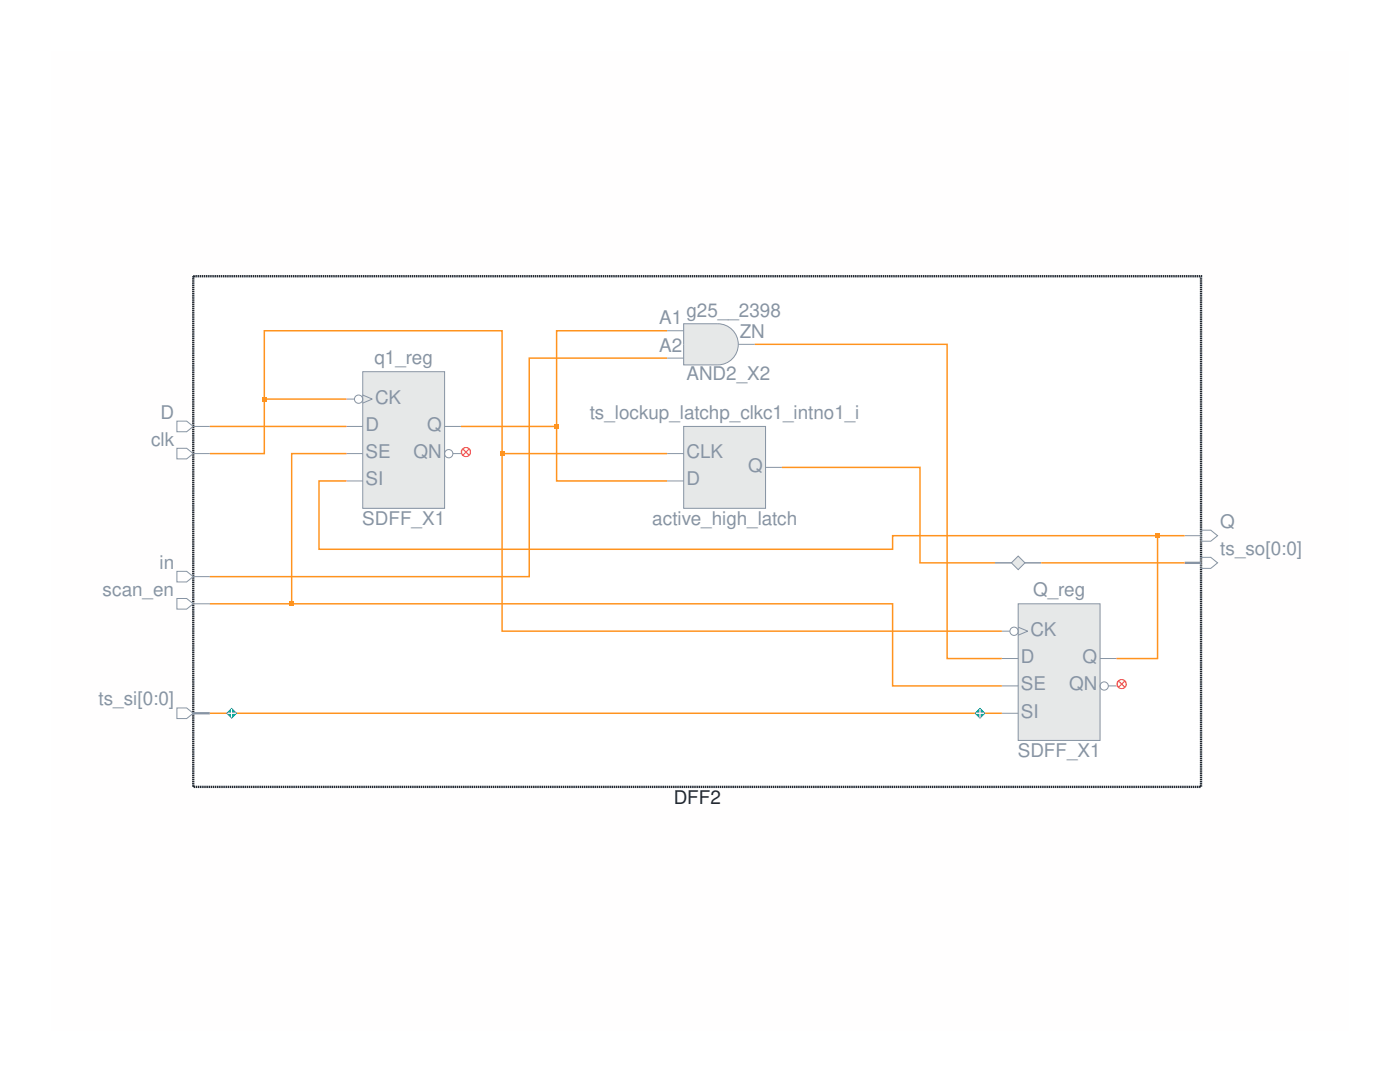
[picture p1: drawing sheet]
<svg xmlns="http://www.w3.org/2000/svg" width="279mm" height="216mm" viewBox="0 0 279 216" stroke-linecap="round" stroke-linejoin="round" font-family="sans-serif">
<path d="M10.2 10.2h259v195.5h-259z" fill="#fffefe"/>
<path d="M38.6 55.1h201.1v101.9h-201.1z" fill-rule="evenodd" fill="#fff"/>
<path d="M38.6 55.1h201.1v101.9h-201.1z" fill="none" stroke="#222830" stroke-width=".47" stroke-dasharray=".3 .1" stroke-linecap="butt"/>
<path d="M35.3 84h2l1.3 1.1-1.3 1h-2zM35.3 89.5h2l1.3 1-1.3 1.1h-2zM38.6 85.1h3.3M38.6 90.5h3.3M35.3 114h2l1.3 1.1-1.3 1h-2zM35.3 119.4h2l1.3 1.1-1.3 1h-2zM38.6 115.1h3.3M236.4 106.9h3.3M239.7 105.8h1.9l1.4 1.1-1.4 1.1h-1.9zM239.7 111.2h1.9l1.4 1.1-1.4 1.1h-1.9zM38.6 120.5h3.3M35.3 141.3h2l1.3 1-1.3 1.1h-2z" fill="none" stroke="#8794a4" stroke-width=".2"/>
<path d="M236.4 112.3h3.3M38.6 142.3h3.3" fill="none" stroke="#8794a4" stroke-width=".47"/>
<path d="M136.4 85.1h16.4v16.3h-16.4z" fill-rule="evenodd" fill="#e6e8e8"/>
<path d="M136.4 85.1h16.4v16.3h-16.4z" fill="none" stroke="#8794a3" stroke-width=".2"/>
<path d="M133.1 90.5h3.3M133.1 96h3.3M152.8 93.3h3.2" fill="none" stroke="#8794a4" stroke-width=".2"/>
<path d="M203.2 111l1.4 1.3-1.4 1.4-1.4-1.4z" fill-rule="evenodd" fill="#e6e8e8"/>
<path d="M198.6 112.3h3.2M203.2 111l1.4 1.3-1.4 1.4-1.4-1.4zM204.6 112.3h3.2" fill="none" stroke="#8794a3" stroke-width=".2"/>
<path d="M198.6 112.3h3.2M204.6 112.3h3.2" fill="none" stroke="#8794a4" stroke-width=".2"/>
<path d="M72.4 74.2h16.3v27.2h-16.3z" fill-rule="evenodd" fill="#e6e8e8"/>
<path d="M72.4 74.2h16.3v27.2h-16.3zM72.4 78.8l1.9 .8-1.9 .8" fill="none" stroke="#8794a3" stroke-width=".2"/>
<g fill="none" stroke="#8794a4" stroke-width=".2">
<path d="M69.1 79.6h1.6M69.1 85.1h3.3M69.1 90.5h3.3M69.1 96h3.3M88.7 85.1h3.3M90.4 90.5h1.6"/>
<circle cx="71.6" cy="79.7" r=".83"/>
<circle cx="89.6" cy="90.5" r=".83"/>
</g>
<path d="M136.4 64.6h6.9a4.1 4.1 0 0 1 4.1 4.1 4.1 4.1 0 0 1-4.1 4.1h-6.9z" fill-rule="evenodd" fill="#e6e8e8"/>
<path d="M136.4 64.6h6.9a4.1 4.1 0 0 1 4 4.1 4.1 4.1 0 0 1-4 4.1h-6.9z" fill="none" stroke="#8794a3" stroke-width=".2"/>
<path d="M133.1 66h3.3M133.1 71.5h3.3M147.4 68.7h3.2" fill="none" stroke="#8794a4" stroke-width=".2"/>
<path d="M203.2 120.5h16.3v27.2h-16.3z" fill-rule="evenodd" fill="#e6e8e8"/>
<path d="M203.2 120.5h16.3v27.2h-16.3zM203.2 125.1l1.9 .8-1.9 .8" fill="none" stroke="#8794a3" stroke-width=".2"/>
<g fill="none" stroke="#8794a4" stroke-width=".2">
<path d="M199.9 125.9h1.6M199.9 131.4h3.3M199.9 136.9h3.3M219.5 131.4h3.3M221.2 136.9h1.6M199.9 142.3h3.3"/>
<circle cx="202.4" cy="126" r=".83"/>
<circle cx="220.4" cy="136.9" r=".83"/>
</g>
<path d="M133.1 66h-22v30h22M92 85.1h19.1" fill="none" stroke="#ff931e" stroke-width=".3"/>
<path d="M110.7 84.7h.8v.8h-.8z" fill="#ff931e"/>
<path d="M133.1 71.5h-27.5v43.6h-63.7M41.9 85.1h27.2M69.1 90.5h-10.9v30h119.9v16.4h21.8M41.9 120.5h16.3M41.9 142.3h158" fill="none" stroke="#ff931e" stroke-width=".3"/>
<path d="M57.8 120.1h.8v.8h-.8z" fill="#ff931e"/>
<path d="M52.7 79.6h16.4M41.9 90.5h10.8v-24.5h47.5v59.9h99.7M207.8 112.3h28.6" fill="none" stroke="#ff931e" stroke-width=".3"/>
<path d="M52.4 79.2h.8v.9h-.8z" fill="#ff931e"/>
<path d="M100.2 90.5h32.9" fill="none" stroke="#ff931e" stroke-width=".3"/>
<path d="M99.8 90.1h.8v.8h-.8z" fill="#ff931e"/>
<path d="M150.6 68.7h38.4v62.7h10.9M69.1 96h-5.4v13.6h114.4v-2.7h52.9v24.5h-8.2M156 93.3h27.6v19h15M231 106.9h5.4" fill="none" stroke="#ff931e" stroke-width=".3"/>
<path d="M230.6 106.5h.8v.8h-.8z" fill="#ff931e"/>
<path d="M46.2 141.2l1.1 1.1-1.1 1.1-1.1-1.1z" fill-rule="evenodd" fill="#00aa9d"/>
<path d="M45.4 142.3h1.7M46.2 141.5v1.7" fill="none" stroke="#fffeff" stroke-width=".25"/>
<path d="M195.6 141.2l1.1 1.1-1.1 1.1-1.1-1.1z" fill-rule="evenodd" fill="#00aa9d"/>
<path d="M194.7 142.3h1.7M195.6 141.5v1.7" fill="none" stroke="#fffeff" stroke-width=".25"/>
<g font-size="3.8" fill="#8794a4">
<text x="131.6" y="64.7">A1</text>
<text x="131.6" y="70.1">A2</text>
<text x="147.6" y="67.4">ZN</text>
<text x="32" y="83.5">D</text>
<text x="74.8" y="80.5">CK</text>
<text x="30.1" y="89">clk</text>
<text x="72.9" y="86">D</text>
<text x="85.3" y="86">Q</text>
<text x="72.9" y="91.4">SE</text>
<text x="82.5" y="91.4">QN</text>
<text x="137" y="91.4">CLK</text>
<text x="149.3" y="94.1">Q</text>
<text x="72.9" y="96.9">SI</text>
<text x="137" y="96.9">D</text>
<text x="243.5" y="105.3">Q</text>
<text x="31.8" y="113.5">in</text>
<text x="243.5" y="110.8">ts_so[0:0]</text>
<text x="20.5" y="119">scan_en</text>
<text x="205.7" y="126.8">CK</text>
<text x="203.8" y="132.3">D</text>
<text x="203.8" y="137.7">SE</text>
<text x="213.4" y="137.7">QN</text>
<text x="216.1" y="132.3">Q</text>
<text x="19.7" y="140.8">ts_si[0:0]</text>
<text x="203.8" y="143.2">SI</text>
</g>
<g font-size="3.8" fill="#8794a3">
<text x="137" y="63.3">g25__2398</text>
<text x="74.7" y="72.6">q1_reg</text>
<text x="137" y="75.9">AND2_X2</text>
<text x="117.7" y="83.5">ts_lockup_latchp_clkc1_intno1_i</text>
<text x="72.3" y="104.8">SDFF_X1</text>
<text x="130.2" y="104.8">active_high_latch</text>
<text x="206.2" y="118.9">Q_reg</text>
<text x="203.1" y="151.1">SDFF_X1</text>
</g>
<text font-size="3.8" fill="#222830" x="134.5" y="160.4">DFF2</text>
<g font-size="2.1" fill="#ee1c24">
<text x="92" y="90.7">⨂</text>
<text x="222.8" y="137.1">⨂</text>
</g>
</svg>
